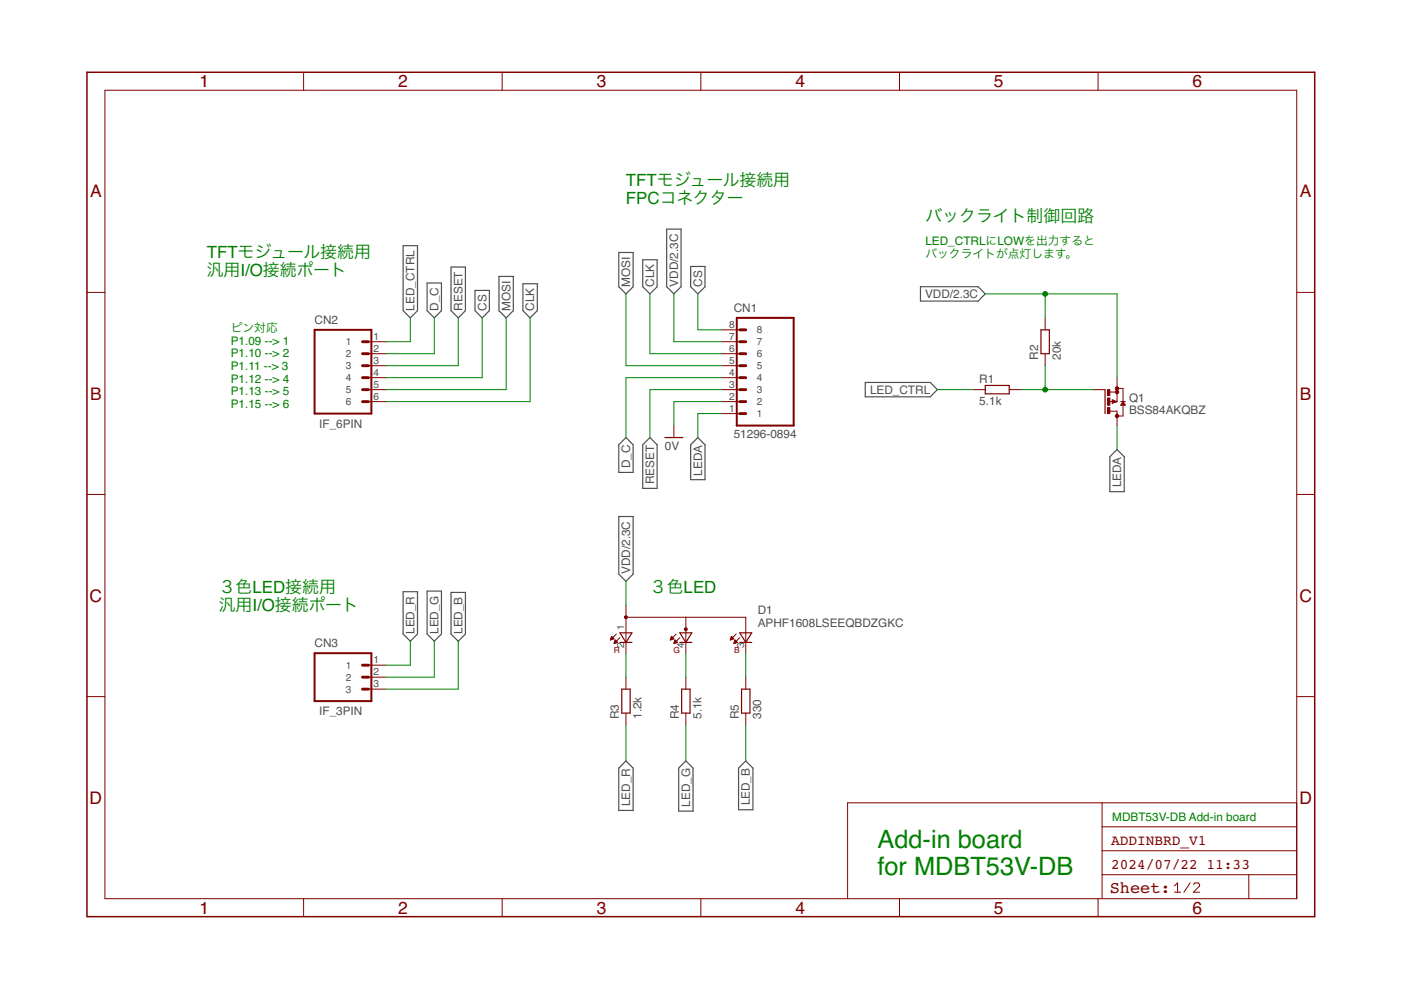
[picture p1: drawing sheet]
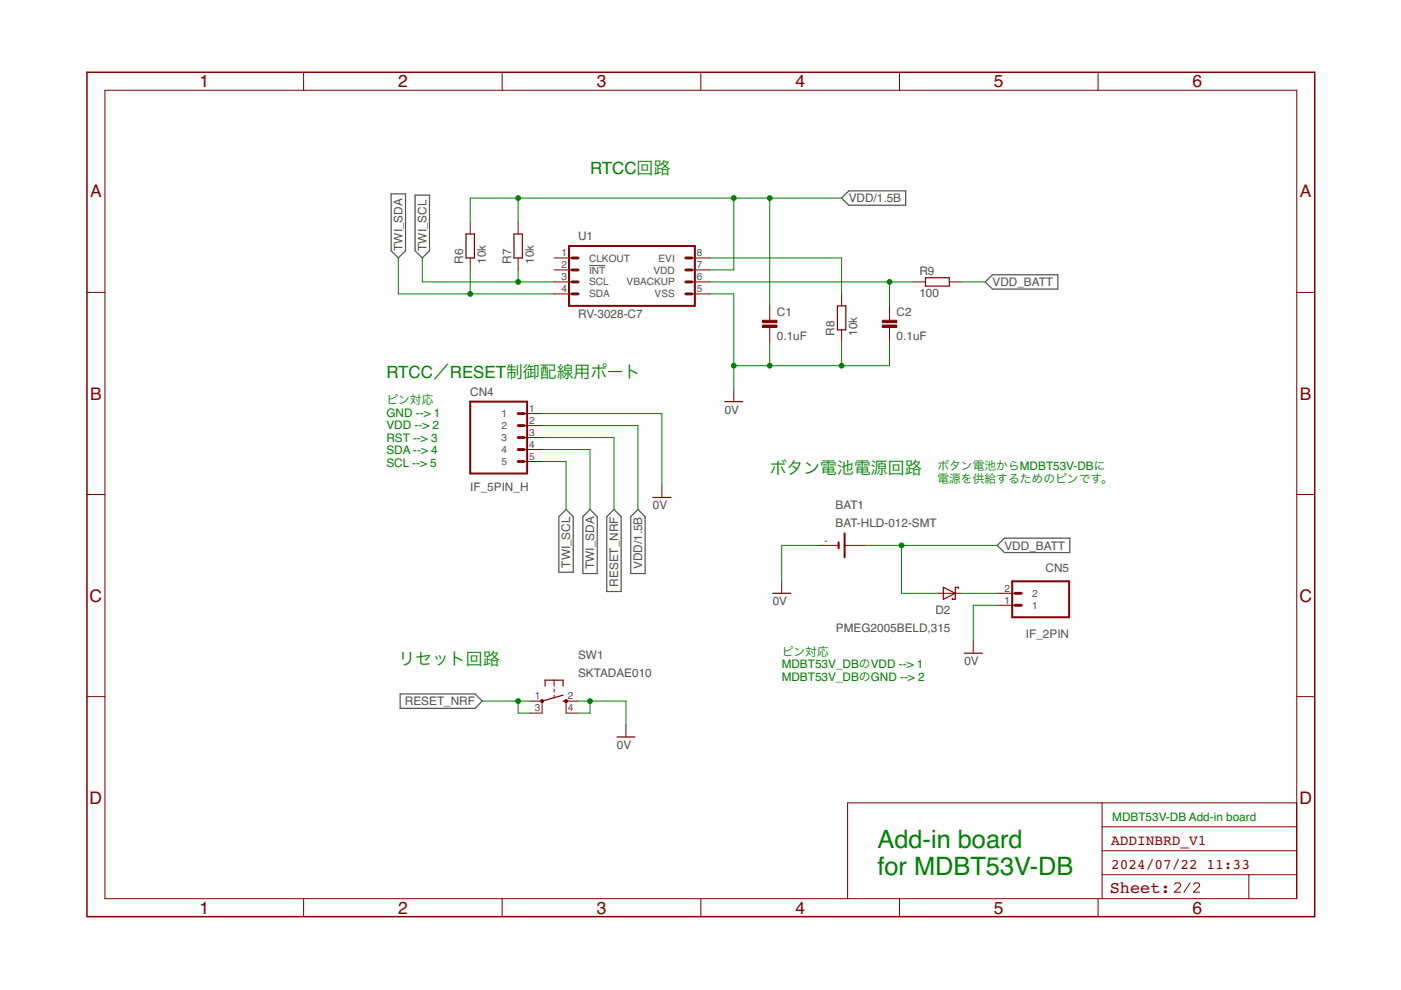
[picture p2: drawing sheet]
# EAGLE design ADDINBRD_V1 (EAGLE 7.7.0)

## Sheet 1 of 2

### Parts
CN1  51296-0894  [51296-0894]
CN2  IF_6PIN  [HEADER_6PIN]
CN3  IF_3PIN  [HEADER_3PIN]
D1  APHF1608LSEEQBDZGKC  [APHF1608LSEEQBDZGKC]
Q1  BSS84AKQBZ  [BSS84AKQB]
R1  5.1k  RESISTOR_0402N  [R0402N]
R2  20k  RESISTOR_0402N  [R0402N]
R3  1.2k  RESISTOR_0402N  [R0402N]
R4  5.1k  RESISTOR_0402N  [R0402N]
R5  330  RESISTOR_0402N  [R0402N]

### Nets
0V: CN1.2 ; also sheet 2
CLK: CN1.6 CN2.6
CS: CN1.8 CN2.4
D_C: CN1.4 CN2.2
LED_B: CN3.3 R5.1
LED_CTRL: CN2.1 R1.1
LED_G: CN3.2 R4.1
LED_R: CN3.1 R3.1
LEDA: CN1.1 Q1.3(D)
MOSI: CN1.5 CN2.5
N$1: Q1.1(G) R1.2 R2.1
N$5: D1.4(CGREEN) R4.2
N$6: D1.2(CRED) R3.2
N$10: D1.3(CBLUE) R5.2
RESET: CN1.3 CN2.3
VDD: CN1.7 D1.1(A) Q1.2(S) R2.2 ; also sheet 2

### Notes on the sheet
- TFTモジュール接続用
  FPCコネクター
- バックライト制御回路
- TFTモジュール接続用
  汎用I/O接続ポート
- LED_CTRLにLOWを出力すると
  バックライトが点灯します。
- ピン対応
  P1.09 --> 1
  P1.10 --> 2
  P1.11 --> 3
  P1.12 --> 4
  P1.13 --> 5
  P1.15 --> 6
- ３色LED接続用
  汎用I/O接続ポート
- ３色LED
- MDBT53V-DB Add-in board
- Add-in board
  for MDBT53V-DB

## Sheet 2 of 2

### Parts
BAT1  BAT-HLD-012-SMT  [BAT-HLD-012-SMT]
C1  0.1uF  CAP_0402N  [C0402N]
C2  0.1uF  CAP_0402N  [C0402N]
CN4  IF_5PIN_H  [HEADER_5PIN]
CN5  IF_2PIN  [HEADER_2PIN]
D2  PMEG2005BELD,315  [DFN1006D-2]
R6  10k  RESISTOR_0402N  [R0402N]
R7  10k  RESISTOR_0402N  [R0402N]
R8  10k  RESISTOR_0402N  [R0402N]
R9  100  RESISTOR_0402N  [R0402N]
SW1  SKTADAE010  [SKTADAE010]
U1  RV-3028-C7  [SON-8]

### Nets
0V: BAT1.- C1.2 C2.2 CN4.1 CN5.1 R8.1 SW1.2(S) SW1.4(S1) U1.5(VSS) ; also sheet 1
N$2: CN5.2 D2.1(C)
N$3: C2.1 R9.1 U1.6(VBACKUP)
N$4: R8.2 U1.8(EVI)
RESET_NRF: CN4.3 SW1.1(P) SW1.3(P1)
TWI_SCL: CN4.5 R7.1 U1.3(SCL)
TWI_SDA: CN4.4 R6.1 U1.4(SDA)
VDD: C1.1 CN4.2 R6.2 R7.2 U1.7(VDD) ; also sheet 1
VDD_BATT: BAT1.+@2(+) D2.2(A) R9.2
Unconnected: U1.1(CLKOUT) U1.2(!INT!)

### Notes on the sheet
- RTCC回路
- RTCC／RESET制御配線用ポート
- ピン対応
  GND --> 1
  VDD --> 2
  RST --> 3
  SDA --> 4
  SCL --> 5
- ボタン電池電源回路
- ボタン電池からMDBT53V-DBに
  電源を供給するためのピンです。
- ピン対応
  MDBT53V_DBのVDD --> 1
  MDBT53V_DBのGND --> 2
- リセット回路
- MDBT53V-DB Add-in board
- Add-in board
  for MDBT53V-DB
